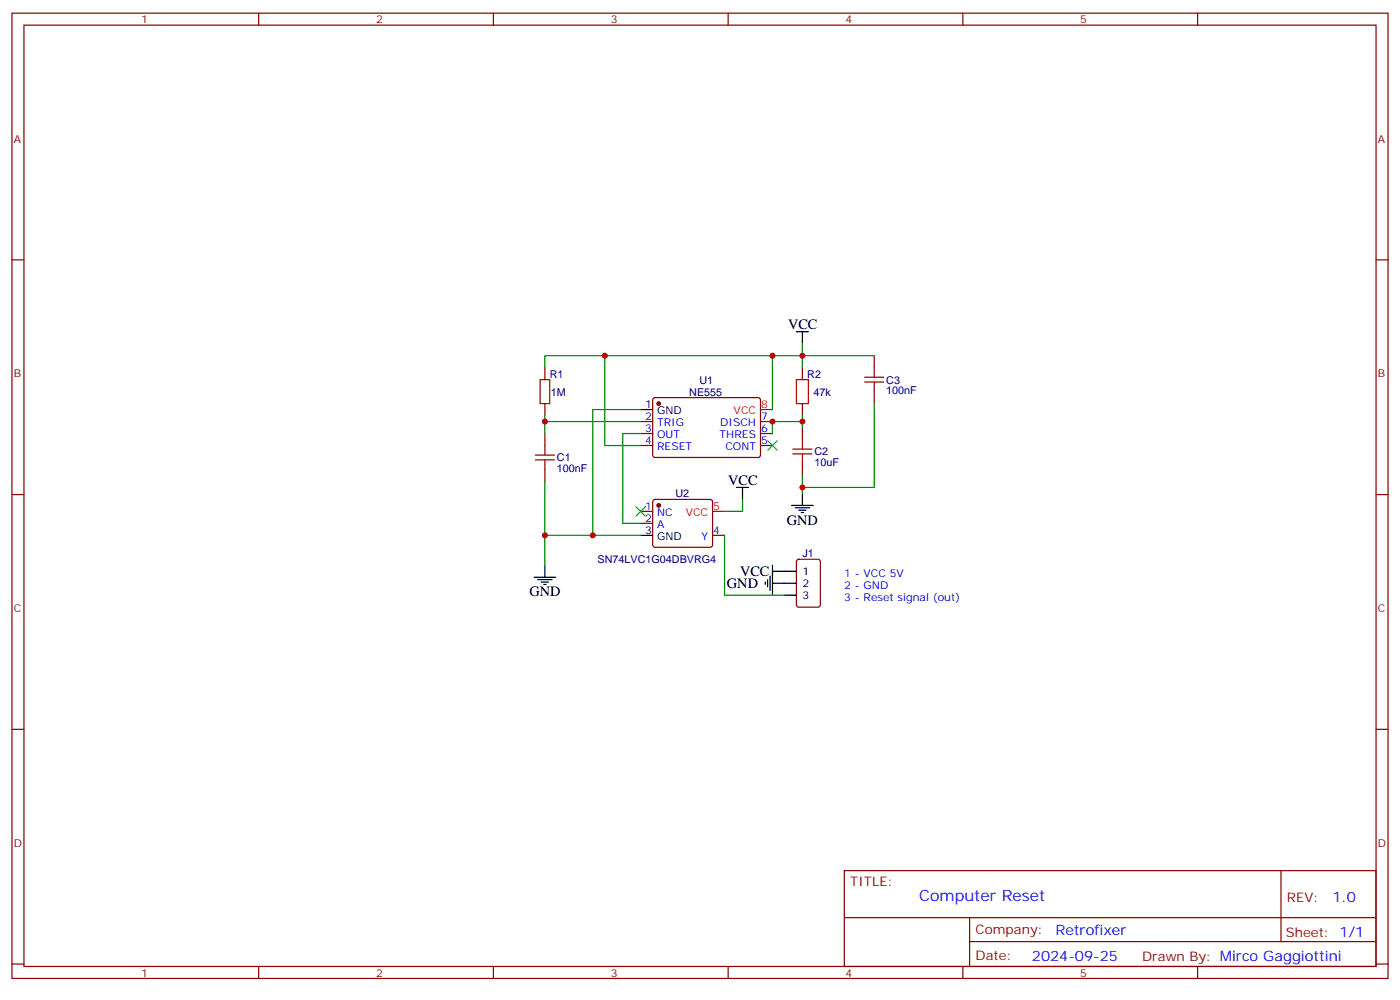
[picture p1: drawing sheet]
<svg xmlns="http://www.w3.org/2000/svg" width="412mm" height="295mm" viewBox="0 0 412 295" stroke-linecap="round" stroke-linejoin="round" font-family="sans-serif">
<g fill="none" stroke="#870000" stroke-width=".35">
<path d="M3.5 3.9h405.4v284.3h-405.4zM7.1 7.4h398.2v277.3h-398.2zM76.2 3.9v3.5M145.3 3.9v3.5M214.5 3.9v3.5M283.6 3.9v3.5M352.8 3.9v3.5M3.5 76.6h3.6M405.3 76.6h3.6M160.5 108.3v3.5M160.5 118.9v3.5M192.5 117.3l.5-.2 30.6 .1 .4 .6-.1 16.5-.6 .5-30.6-.1-.4-.6v-16.3z"/>
<path d="M236.4 108.3v3.5M236.4 118.9v3.5M257.5 104.8v3.5M257.5 115.4v3.5M160.5 127.7v3.5M160.5 138.3v3.5M188.7 124.2h3.6M188.7 127.7h3.6M188.7 131.2h3.6M224 124.2h3.5M224 127.7h3.5M224 131.2h3.5"/>
<path d="M236.4 125.9v3.6M236.4 136.5v3.6M3.5 145.7h3.6M188.7 150.6h3.6M188.7 154.2h3.6M192.5 147.3l.5-.2h16.2l.5 .2 .2 .5v12.7l-.2 .5-.5 .2h-16.2l-.5-.2-.2-.5v-12.7zM209.9 157.7h3.5M405.3 145.7h3.6M234.8 165l.5-.3h5.6l.7 .5 .1 13-.5 .6-5.9 .1-.6-.5-.1-12.9zM3.5 214.8h3.6M405.3 214.8h3.6M248.7 256.5h156.6v28.2h-156.6z"/>
<path d="M377.3 256.5v20.9M248.7 270.3h156.5M285.6 277.4h119.6M285.6 270.3v14.1M3.5 284h3.6M76.2 284.7v3.5M145.3 284.7v3.5M214.5 284.7v3.5M283.6 284.7v3.5M352.8 284.7v3.5M405.3 284h3.6"/>
</g>
<path d="M224 120.6h3.5M209.9 150.6h3.5" fill="none" stroke="#f00" stroke-width=".35"/>
<g fill="none" stroke="#000" stroke-width=".35">
<path d="M234.6 97.7h3.5M236.4 97.7v3.5M188.7 120.6h3.6M188.7 157.7h3.6M217 143.6h3.5M218.7 143.6v3.5M233.2 148.9h6.3M234.2 149.6h4.3M235.3 150.3h2.1M236 151h.7M236.4 145.3v3.6M157.3 170h6.4"/>
<path d="M158.4 170.7h4.2M159.5 171.4h2.1M160.2 172.2h.7M160.5 166.5v3.5M225.4 171.4v.8M226.1 170.7v2.2M226.8 169.7v4.2M227.5 168.3h7.1M227.5 171.8h7.1M227.5 166.5v8.5M231.1 175.3h3.5"/>
</g>
<g fill="#870000" stroke="#870000" stroke-width=".35">
<circle cx="194" cy="118.9" r=".53"/>
<circle cx="194" cy="148.9" r=".53"/>
</g>
<g fill="none" stroke="#a10000" stroke-width=".35">
<path d="M159.1 111.8h2.8v7.1h-2.8zM234.6 111.8h3.5v7.1h-3.5zM254.7 111.1h5.6M254.7 112.5h5.6M257.5 108.3v2.8M257.5 112.5v2.9M157.7 134.1h5.6M157.7 135.5h5.6M160.5 131.2v2.9M160.5 135.5v2.8M233.5 133.7h5.7M233.5 132.3h5.7"/>
<path d="M236.4 129.5v2.8M236.4 133.7v2.8"/>
</g>
<g fill="none" stroke="#008700" stroke-width=".35">
<path d="M178.2 104.8v26.4h10.5M227.5 104.8v15.8M236.4 101.2v7.1M257.5 104.8h-97v3.5M257.5 118.9v24.7h-21.1M160.5 122.4v1.8h28.2M160.5 124.2v3.5M188.7 120.6h-14.1v37.1M188.7 127.7h-5.3v26.5h5.3M236.4 122.4v1.8h-8.9v3.5M236.4 124.2v1.7M160.5 141.8v24.7"/>
<path d="M160.5 157.7h28.2M213.4 157.7v17.6h17.7M218.7 147.1v3.5h-5.3M236.4 140.1v5.2"/>
</g>
<path d="M226.1 129.8l2.9 2.8M229 129.8l-2.9 2.8M187.3 149.2l2.8 2.8M190.1 149.2l-2.8 2.8" fill="none" stroke="#3c3" stroke-width=".35"/>
<g fill="#c00">
<circle cx="227.5" cy="124.2" r=".88"/>
<circle cx="236.4" cy="124.2" r=".88"/>
<circle cx="227.5" cy="104.8" r=".88"/>
<circle cx="160.5" cy="124.2" r=".88"/>
<circle cx="178.2" cy="104.8" r=".88"/>
<circle cx="160.5" cy="157.7" r=".88"/>
<circle cx="174.6" cy="157.7" r=".88"/>
<circle cx="236.4" cy="104.8" r=".88"/>
<circle cx="236.4" cy="143.6" r=".88"/>
</g>
<text font-size="4.6" fill="#00f" x="270.8" y="265.5">Computer Reset</text>
<g font-size="4.2">
<text x="232.1" y="97">VCC</text>
<text x="214.5" y="142.9">VCC</text>
<text x="231.8" y="154.5">GND</text>
<text x="214.1" y="173.2">GND</text>
<text x="218" y="169.7">VCC</text>
<text x="155.9" y="175.7">GND</text>
</g>
<g font-size="4.2" fill="#00f">
<text x="392.5" y="265.7">1.0</text>
<text x="310.9" y="275.3">Retrofixer</text>
<text x="304" y="283.1">2024-09-25</text>
</g>
<g font-size="3.9" fill="#800">
<text x="250.5" y="261.1">TITLE:</text>
<text x="379.1" y="265.7">REV:</text>
<text x="287.4" y="275.3">Company:</text>
<text x="378.7" y="275.9">Sheet: 1/1</text>
<text x="287.4" y="282.9">Date:</text>
<text x="336.4" y="283">Drawn By: Mirco Gaggiottini</text>
</g>
<g font-size="3.2" fill="#800">
<text x="41.6" y="6.9">1</text>
<text x="110.8" y="6.9">2</text>
<text x="179.9" y="6.9">3</text>
<text x="249.1" y="6.9">4</text>
<text x="318.2" y="6.9">5</text>
<text x="4.1" y="42">A</text>
<text x="405.9" y="42">A</text>
<text x="4.1" y="111.1">B</text>
<text x="405.9" y="111.1">B</text>
<text x="4.1" y="180.3">C</text>
<text x="405.9" y="180.3">C</text>
<text x="4.1" y="249.4">D</text>
<text x="405.9" y="249.4">D</text>
<text x="41.6" y="287.7">1</text>
<text x="110.8" y="287.7">2</text>
<text x="179.9" y="287.7">3</text>
<text x="249.1" y="287.7">4</text>
<text x="318.2" y="287.7">5</text>
</g>
<g font-size="3.2" fill="#000080">
<text x="161.9" y="111.2">R1</text>
<text x="206" y="113">U1</text>
<text x="237.8" y="111.2">R2</text>
<text x="261.1" y="113">C3</text>
<text x="162.3" y="116.5">1M</text>
<text x="203.1" y="116.5">NE555</text>
<text x="239.6" y="116.5">47k</text>
<text x="261.1" y="116.2">100nF</text>
<text x="164" y="135.9">C1</text>
<text x="239.9" y="137.3">10uF</text>
<text x="239.9" y="134.1">C2</text>
<text x="164" y="139.1">100nF</text>
<text x="199" y="146.5">U2</text>
<text x="176" y="165.9">SN74LVC1G04DBVRG4</text>
<text x="236.4" y="164.1">J1</text>
</g>
<g font-size="3.2" fill="#00f">
<text x="190.1" y="123.8">2</text>
<text x="193.6" y="125.6">TRIG</text>
<text x="212.2" y="125.6">DISCH</text>
<text x="224.2" y="123.8">7</text>
<text x="190.1" y="130.9">4</text>
<text x="190.1" y="127.4">3</text>
<text x="193.6" y="129.1">OUT</text>
<text x="212" y="129.1">THRES</text>
<text x="224.2" y="127.4">6</text>
<text x="224.2" y="130.9">5</text>
<text x="193.6" y="132.6">RESET</text>
<text x="213.7" y="132.6">CONT</text>
<text x="190.1" y="150.3">1</text>
<text x="190.1" y="153.8">2</text>
<text x="193.6" y="152">NC</text>
<text x="193.6" y="155.6">A</text>
<text x="206.6" y="159.1">Y</text>
<text x="210.1" y="157.3">4</text>
<text x="248.7" y="170">1 - VCC 5V</text>
<text x="248.7" y="173.6">2 - GND</text>
<text x="248.7" y="177.1">3 - Reset signal (out)</text>
</g>
<g font-size="3.2">
<text x="190.1" y="120.3">1</text>
<text x="193.6" y="122.1">GND</text>
<text x="190.1" y="157.3">3</text>
<text x="193.6" y="159.1">GND</text>
<text x="236.4" y="169.3">1</text>
<text x="236.4" y="172.9">2</text>
<text x="236.4" y="176.4">3</text>
</g>
<g font-size="3.2" fill="#f00">
<text x="216.1" y="122.1">VCC</text>
<text x="224.2" y="120.3">8</text>
<text x="202" y="152">VCC</text>
<text x="210.1" y="150.3">5</text>
</g>
</svg>
